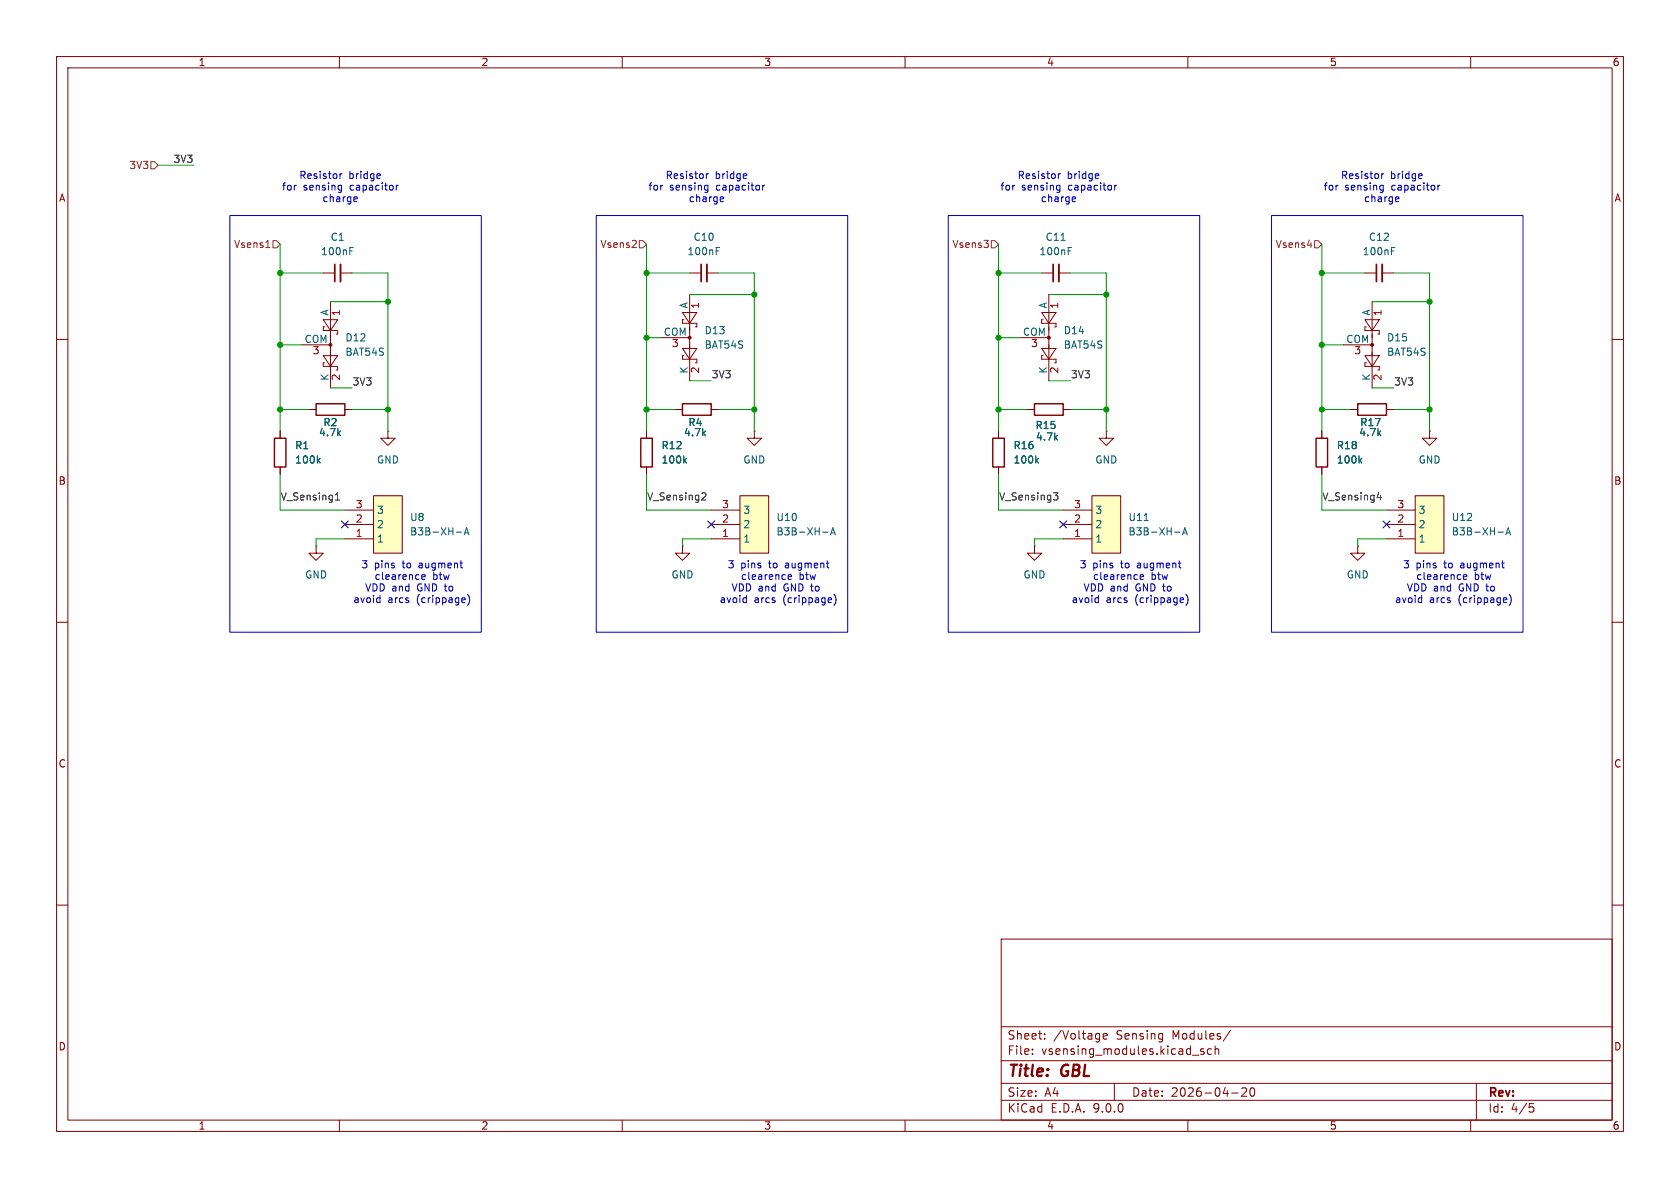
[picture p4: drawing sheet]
(kicad_sch
 (version 20250114)
 (generator "eeschema")
 (generator_version "9.0")
 (paper "A4")
 (title_block
  (title "GBL")
  (date "2026-04-20"))
 (lib_symbols
  (symbol "Device:C_Small"
   (pin_numbers (hide yes))
   (pin_names
    (offset 0.254) (hide yes)) (exclude_from_sim no) (in_bom yes) (on_board yes)
   (property "Reference" "C" (at 0.254 1.778 0) (effects (font (size 1.27 1.27)) (justify left)))
   (property "Value" "C_Small" (at 0.254 -2.032 0) (effects (font (size 1.27 1.27)) (justify left)))
   (property "Footprint" "" (at 0 0 0) (effects (font (size 1.27 1.27)) (hide yes)))
   (property "Datasheet" "~" (at 0 0 0) (effects (font (size 1.27 1.27)) (hide yes)))
   (property "Description" "Unpolarized capacitor, small symbol" (at 0 0 0) (effects (font (size 1.27 1.27)) (hide yes)))
   (symbol "C_Small_0_1"
    (polyline (pts (xy -1.524 0.508) (xy 1.524 0.508)) (stroke (width 0.3048) (type default)) (fill (type none)))
    (polyline (pts (xy -1.524 -0.508) (xy 1.524 -0.508)) (stroke (width 0.3302) (type default)) (fill (type none))))
   (symbol "C_Small_1_1"
    (pin passive line (at 0 2.54 270) (length 2.032) (name "~" (effects (font (size 1.27 1.27)))) (number "1" (effects (font (size 1.27 1.27)))))
    (pin passive line (at 0 -2.54 90) (length 2.032) (name "~" (effects (font (size 1.27 1.27)))) (number "2" (effects (font (size 1.27 1.27))))))
   (embedded_fonts no))
  (symbol "Device:R"
   (pin_numbers (hide yes))
   (pin_names
    (offset 0)) (exclude_from_sim no) (in_bom yes) (on_board yes)
   (property "Reference" "R" (at 2.032 0 90) (effects (font (size 1.27 1.27))))
   (property "Value" "R" (at 0 0 90) (effects (font (size 1.27 1.27))))
   (property "Footprint" "" (at -1.778 0 90) (effects (font (size 1.27 1.27)) (hide yes)))
   (property "Datasheet" "~" (at 0 0 0) (effects (font (size 1.27 1.27)) (hide yes)))
   (property "Description" "Resistor" (at 0 0 0) (effects (font (size 1.27 1.27)) (hide yes)))
   (symbol "R_0_1"
    (rectangle (start -1.016 -2.54) (end 1.016 2.54) (stroke (width 0.254) (type default)) (fill (type none))))
   (symbol "R_1_1"
    (pin passive line (at 0 3.81 270) (length 1.27) (name "~" (effects (font (size 1.27 1.27)))) (number "1" (effects (font (size 1.27 1.27)))))
    (pin passive line (at 0 -3.81 90) (length 1.27) (name "~" (effects (font (size 1.27 1.27)))) (number "2" (effects (font (size 1.27 1.27))))))
   (embedded_fonts no))
  (symbol "Diode:BAT54S"
   (pin_names
    (offset 0)) (exclude_from_sim no) (in_bom yes) (on_board yes)
   (property "Reference" "D" (at 2.54 -5.08 0) (effects (font (size 1.27 1.27)) (justify left)))
   (property "Value" "BAT54S" (at -6.35 3.175 0) (effects (font (size 1.27 1.27)) (justify left)))
   (property "Footprint" "Package_TO_SOT_SMD:SOT-23" (at 1.905 3.175 0) (effects (font (size 1.27 1.27)) (justify left) (hide yes)))
   (property "Datasheet" "https://www.diodes.com/assets/Datasheets/ds11005.pdf" (at -3.048 0 0) (effects (font (size 1.27 1.27)) (hide yes)))
   (property "Description" "Vr 30V, If 200mA, Dual schottky barrier diode, in series, SOT-323" (at 0 0 0) (effects (font (size 1.27 1.27)) (hide yes)))
   (symbol "BAT54S_0_1"
    (polyline (pts (xy -4.445 1.27) (xy -4.445 -1.27) (xy -2.54 0) (xy -4.445 1.27)) (stroke (width 0) (type default)) (fill (type none)))
    (polyline (pts (xy -3.81 0) (xy -1.27 0)) (stroke (width 0) (type default)) (fill (type none)))
    (polyline (pts (xy -3.175 -1.27) (xy -3.175 -1.016)) (stroke (width 0) (type default)) (fill (type none)))
    (polyline (pts (xy -2.54 1.27) (xy -1.905 1.27)) (stroke (width 0) (type default)) (fill (type none)))
    (polyline (pts (xy -2.54 -1.27) (xy -3.175 -1.27)) (stroke (width 0) (type default)) (fill (type none)))
    (polyline (pts (xy -2.54 -1.27) (xy -2.54 1.27)) (stroke (width 0) (type default)) (fill (type none)))
    (polyline (pts (xy -1.905 1.27) (xy -1.905 1.016)) (stroke (width 0) (type default)) (fill (type none)))
    (polyline (pts (xy -1.905 0) (xy 1.905 0)) (stroke (width 0) (type default)) (fill (type none)))
    (circle (center 0 0) (radius 0.254) (stroke (width 0) (type default)) (fill (type outline)))
    (polyline (pts (xy 1.27 0) (xy 3.81 0)) (stroke (width 0) (type default)) (fill (type none)))
    (polyline (pts (xy 1.905 1.27) (xy 1.905 -1.27) (xy 3.81 0) (xy 1.905 1.27)) (stroke (width 0) (type default)) (fill (type none)))
    (polyline (pts (xy 3.175 -1.27) (xy 3.175 -1.016)) (stroke (width 0) (type default)) (fill (type none)))
    (polyline (pts (xy 3.81 1.27) (xy 4.445 1.27)) (stroke (width 0) (type default)) (fill (type none)))
    (polyline (pts (xy 3.81 -1.27) (xy 3.175 -1.27)) (stroke (width 0) (type default)) (fill (type none)))
    (polyline (pts (xy 3.81 -1.27) (xy 3.81 1.27)) (stroke (width 0) (type default)) (fill (type none)))
    (polyline (pts (xy 4.445 1.27) (xy 4.445 1.016)) (stroke (width 0) (type default)) (fill (type none))))
   (symbol "BAT54S_1_1"
    (pin passive line (at -7.62 0 0) (length 3.81) (name "A" (effects (font (size 1.27 1.27)))) (number "1" (effects (font (size 1.27 1.27)))))
    (pin passive line (at 0 -5.08 90) (length 5.08) (name "COM" (effects (font (size 1.27 1.27)))) (number "3" (effects (font (size 1.27 1.27)))))
    (pin passive line (at 7.62 0 180) (length 3.81) (name "K" (effects (font (size 1.27 1.27)))) (number "2" (effects (font (size 1.27 1.27))))))
   (embedded_fonts no))
  (symbol "easyeda2kicad:B3B-XH-A" (exclude_from_sim no) (in_bom yes) (on_board yes)
   (property "Reference" "U" (at 0 10.16 0) (effects (font (size 1.27 1.27))))
   (property "Value" "B3B-XH-A" (at 0 0 0) (effects (font (size 1.27 1.27))))
   (property "Footprint" "easyeda2kicad:CONN-TH_3P-P2.50_A2501WV2-3P" (at 0 -2.54 0) (effects (font (size 1.27 1.27)) (hide yes)))
   (property "Datasheet" "https://lcsc.com/product-detail/XH-Connectors_JST-Sales-America_B3B-XH-A-LF-SN_JST-Sales-America-B3B-XH-A-LF-SN_C144394.html" (at 0 -5.08 0) (effects (font (size 1.27 1.27)) (hide yes)))
   (property "Description" "" (at 0 0 0) (effects (font (size 1.27 1.27)) (hide yes)))
   (property "Manufacturer" "JST" (at 0 -7.62 0) (effects (font (size 1.27 1.27)) (hide yes)))
   (property "MPN" "B3B-XH-A(LF)(SN)" (at 0 -10.16 0) (effects (font (size 1.27 1.27)) (hide yes)))
   (property "LCSC Part" "C144394" (at 0 -12.7 0) (effects (font (size 1.27 1.27)) (hide yes)))
   (symbol "B3B-XH-A_0_1"
    (rectangle (start -5.08 0) (end 5.08 -5.08) (stroke (width 0) (type default)) (fill (type background)))
    (pin unspecified line (at -2.54 5.08 270) (length 5.08) (name "1" (effects (font (size 1.27 1.27)))) (number "1" (effects (font (size 1.27 1.27)))))
    (pin unspecified line (at 0 5.08 270) (length 5.08) (name "2" (effects (font (size 1.27 1.27)))) (number "2" (effects (font (size 1.27 1.27)))))
    (pin unspecified line (at 2.54 5.08 270) (length 5.08) (name "3" (effects (font (size 1.27 1.27)))) (number "3" (effects (font (size 1.27 1.27))))))
   (embedded_fonts no))
  (symbol "power:GND"
   (power)
   (pin_numbers (hide yes))
   (pin_names
    (offset 0) (hide yes)) (exclude_from_sim no) (in_bom yes) (on_board yes)
   (property "Reference" "#PWR" (at 0 -6.35 0) (effects (font (size 1.27 1.27)) (hide yes)))
   (property "Value" "GND" (at 0 -3.81 0) (effects (font (size 1.27 1.27))))
   (property "Footprint" "" (at 0 0 0) (effects (font (size 1.27 1.27)) (hide yes)))
   (property "Datasheet" "" (at 0 0 0) (effects (font (size 1.27 1.27)) (hide yes)))
   (property "Description" "Power symbol creates a global label with name \"GND\" , ground" (at 0 0 0) (effects (font (size 1.27 1.27)) (hide yes)))
   (symbol "GND_0_1"
    (polyline (pts (xy 0 0) (xy 0 -1.27) (xy 1.27 -1.27) (xy 0 -2.54) (xy -1.27 -1.27) (xy 0 -1.27)) (stroke (width 0) (type default)) (fill (type none))))
   (symbol "GND_1_1"
    (pin power_in line (at 0 0 270) (length 0) (name "~" (effects (font (size 1.27 1.27)))) (number "1" (effects (font (size 1.27 1.27))))))
   (embedded_fonts no)))
 (rectangle
  (start 167.64 38.1)
  (end 212.09 111.76)
  (stroke (width 0) (type default))
  (fill (type none)))
 (rectangle
  (start 40.64 38.1)
  (end 85.09 111.76)
  (stroke (width 0) (type default))
  (fill (type none)))
 (rectangle
  (start 224.79 38.1)
  (end 269.24 111.76)
  (stroke (width 0) (type default))
  (fill (type none)))
 (rectangle
  (start 105.41 38.1)
  (end 149.86 111.76)
  (stroke (width 0) (type default))
  (fill (type none)))
 (text "3 pins to augment\nclearence btw\nVDD and GND to \navoid arcs (crippage)"
  (exclude_from_sim no)
  (at 137.668 103.124 0)
  (effects (font (size 1.27 1.27))))
 (text "3 pins to augment\nclearence btw\nVDD and GND to \navoid arcs (crippage)"
  (exclude_from_sim no)
  (at 72.898 103.124 0)
  (effects (font (size 1.27 1.27))))
 (text "3 pins to augment\nclearence btw\nVDD and GND to \navoid arcs (crippage)"
  (exclude_from_sim no)
  (at 257.048 103.124 0)
  (effects (font (size 1.27 1.27))))
 (text "Resistor bridge\nfor sensing capacitor\ncharge"
  (exclude_from_sim no)
  (at 124.968 33.274 0)
  (effects (font (size 1.27 1.27))))
 (text "Resistor bridge\nfor sensing capacitor\ncharge"
  (exclude_from_sim no)
  (at 244.348 33.274 0)
  (effects (font (size 1.27 1.27))))
 (text "3 pins to augment\nclearence btw\nVDD and GND to \navoid arcs (crippage)"
  (exclude_from_sim no)
  (at 199.898 103.124 0)
  (effects (font (size 1.27 1.27))))
 (text "Resistor bridge\nfor sensing capacitor\ncharge"
  (exclude_from_sim no)
  (at 60.198 33.274 0)
  (effects (font (size 1.27 1.27))))
 (text "Resistor bridge\nfor sensing capacitor\ncharge"
  (exclude_from_sim no)
  (at 187.198 33.274 0)
  (effects (font (size 1.27 1.27))))
 (junction
  (at 176.53 59.69)
  (diameter 0)
  (color 0 0 0 0))
 (junction
  (at 233.68 60.96)
  (diameter 0)
  (color 0 0 0 0))
 (junction
  (at 195.58 72.39)
  (diameter 0)
  (color 0 0 0 0))
 (junction
  (at 49.53 60.96)
  (diameter 0)
  (color 0 0 0 0))
 (junction
  (at 114.3 59.69)
  (diameter 0)
  (color 0 0 0 0))
 (junction
  (at 252.73 72.39)
  (diameter 0)
  (color 0 0 0 0))
 (junction
  (at 68.58 53.34)
  (diameter 0)
  (color 0 0 0 0))
 (junction
  (at 114.3 72.39)
  (diameter 0)
  (color 0 0 0 0))
 (junction
  (at 68.58 72.39)
  (diameter 0)
  (color 0 0 0 0))
 (junction
  (at 133.35 72.39)
  (diameter 0)
  (color 0 0 0 0))
 (junction
  (at 233.68 48.26)
  (diameter 0)
  (color 0 0 0 0))
 (junction
  (at 233.68 72.39)
  (diameter 0)
  (color 0 0 0 0))
 (junction
  (at 133.35 52.07)
  (diameter 0)
  (color 0 0 0 0))
 (junction
  (at 195.58 52.07)
  (diameter 0)
  (color 0 0 0 0))
 (junction
  (at 176.53 72.39)
  (diameter 0)
  (color 0 0 0 0))
 (junction
  (at 176.53 48.26)
  (diameter 0)
  (color 0 0 0 0))
 (junction
  (at 49.53 72.39)
  (diameter 0)
  (color 0 0 0 0))
 (junction
  (at 114.3 48.26)
  (diameter 0)
  (color 0 0 0 0))
 (junction
  (at 49.53 48.26)
  (diameter 0)
  (color 0 0 0 0))
 (junction
  (at 252.73 53.34)
  (diameter 0)
  (color 0 0 0 0))
 (no_connect
  (at 125.73 92.71))
 (no_connect
  (at 60.96 92.71))
 (no_connect
  (at 245.11 92.71))
 (no_connect
  (at 187.96 92.71))
 (wire
  (pts (xy 246.38 48.26) (xy 252.73 48.26))
  (stroke (width 0) (type default)))
 (wire
  (pts (xy 49.53 83.82) (xy 49.53 90.17))
  (stroke (width 0) (type default)))
 (wire
  (pts (xy 121.92 48.26) (xy 114.3 48.26))
  (stroke (width 0) (type default)))
 (wire
  (pts (xy 49.53 48.26) (xy 49.53 60.96))
  (stroke (width 0) (type default)))
 (wire
  (pts (xy 68.58 48.26) (xy 68.58 53.34))
  (stroke (width 0) (type default)))
 (wire
  (pts (xy 233.68 43.18) (xy 233.68 48.26))
  (stroke (width 0) (type default)))
 (wire
  (pts (xy 125.73 90.17) (xy 114.3 90.17))
  (stroke (width 0) (type default)))
 (wire
  (pts (xy 133.35 52.07) (xy 133.35 72.39))
  (stroke (width 0) (type default)))
 (wire
  (pts (xy 176.53 83.82) (xy 176.53 90.17))
  (stroke (width 0) (type default)))
 (wire
  (pts (xy 27.94 29.21) (xy 34.29 29.21))
  (stroke (width 0) (type default)))
 (wire
  (pts (xy 185.42 52.07) (xy 195.58 52.07))
  (stroke (width 0) (type default)))
 (wire
  (pts (xy 57.15 48.26) (xy 49.53 48.26))
  (stroke (width 0) (type default)))
 (wire
  (pts (xy 121.92 52.07) (xy 133.35 52.07))
  (stroke (width 0) (type default)))
 (wire
  (pts (xy 120.65 95.25) (xy 125.73 95.25))
  (stroke (width 0) (type default)))
 (wire
  (pts (xy 195.58 48.26) (xy 195.58 52.07))
  (stroke (width 0) (type default)))
 (wire
  (pts (xy 127 72.39) (xy 133.35 72.39))
  (stroke (width 0) (type default)))
 (wire
  (pts (xy 133.35 48.26) (xy 133.35 52.07))
  (stroke (width 0) (type default)))
 (wire
  (pts (xy 119.38 72.39) (xy 114.3 72.39))
  (stroke (width 0) (type default)))
 (wire
  (pts (xy 233.68 83.82) (xy 233.68 90.17))
  (stroke (width 0) (type default)))
 (wire
  (pts (xy 114.3 48.26) (xy 114.3 59.69))
  (stroke (width 0) (type default)))
 (wire
  (pts (xy 62.23 72.39) (xy 68.58 72.39))
  (stroke (width 0) (type default)))
 (wire
  (pts (xy 240.03 96.52) (xy 240.03 95.25))
  (stroke (width 0) (type default)))
 (wire
  (pts (xy 176.53 72.39) (xy 176.53 76.2))
  (stroke (width 0) (type default)))
 (wire
  (pts (xy 233.68 72.39) (xy 233.68 76.2))
  (stroke (width 0) (type default)))
 (wire
  (pts (xy 58.42 53.34) (xy 68.58 53.34))
  (stroke (width 0) (type default)))
 (wire
  (pts (xy 182.88 95.25) (xy 187.96 95.25))
  (stroke (width 0) (type default)))
 (wire
  (pts (xy 176.53 48.26) (xy 176.53 59.69))
  (stroke (width 0) (type default)))
 (wire
  (pts (xy 176.53 59.69) (xy 176.53 72.39))
  (stroke (width 0) (type default)))
 (wire
  (pts (xy 252.73 48.26) (xy 252.73 53.34))
  (stroke (width 0) (type default)))
 (wire
  (pts (xy 195.58 72.39) (xy 195.58 76.2))
  (stroke (width 0) (type default)))
 (wire
  (pts (xy 233.68 60.96) (xy 233.68 72.39))
  (stroke (width 0) (type default)))
 (wire
  (pts (xy 49.53 43.18) (xy 49.53 48.26))
  (stroke (width 0) (type default)))
 (wire
  (pts (xy 55.88 95.25) (xy 60.96 95.25))
  (stroke (width 0) (type default)))
 (wire
  (pts (xy 238.76 72.39) (xy 233.68 72.39))
  (stroke (width 0) (type default)))
 (wire
  (pts (xy 133.35 72.39) (xy 133.35 76.2))
  (stroke (width 0) (type default)))
 (wire
  (pts (xy 114.3 59.69) (xy 116.84 59.69))
  (stroke (width 0) (type default)))
 (wire
  (pts (xy 252.73 53.34) (xy 252.73 72.39))
  (stroke (width 0) (type default)))
 (wire
  (pts (xy 49.53 72.39) (xy 49.53 76.2))
  (stroke (width 0) (type default)))
 (wire
  (pts (xy 121.92 67.31) (xy 125.73 67.31))
  (stroke (width 0) (type default)))
 (wire
  (pts (xy 237.49 60.96) (xy 233.68 60.96))
  (stroke (width 0) (type default)))
 (wire
  (pts (xy 242.57 53.34) (xy 252.73 53.34))
  (stroke (width 0) (type default)))
 (wire
  (pts (xy 246.38 72.39) (xy 252.73 72.39))
  (stroke (width 0) (type default)))
 (wire
  (pts (xy 195.58 52.07) (xy 195.58 72.39))
  (stroke (width 0) (type default)))
 (wire
  (pts (xy 252.73 72.39) (xy 252.73 76.2))
  (stroke (width 0) (type default)))
 (wire
  (pts (xy 114.3 43.18) (xy 114.3 48.26))
  (stroke (width 0) (type default)))
 (wire
  (pts (xy 49.53 60.96) (xy 49.53 72.39))
  (stroke (width 0) (type default)))
 (wire
  (pts (xy 68.58 53.34) (xy 68.58 72.39))
  (stroke (width 0) (type default)))
 (wire
  (pts (xy 187.96 90.17) (xy 176.53 90.17))
  (stroke (width 0) (type default)))
 (wire
  (pts (xy 242.57 68.58) (xy 246.38 68.58))
  (stroke (width 0) (type default)))
 (wire
  (pts (xy 245.11 90.17) (xy 233.68 90.17))
  (stroke (width 0) (type default)))
 (wire
  (pts (xy 55.88 96.52) (xy 55.88 95.25))
  (stroke (width 0) (type default)))
 (wire
  (pts (xy 189.23 48.26) (xy 195.58 48.26))
  (stroke (width 0) (type default)))
 (wire
  (pts (xy 240.03 95.25) (xy 245.11 95.25))
  (stroke (width 0) (type default)))
 (wire
  (pts (xy 233.68 48.26) (xy 233.68 60.96))
  (stroke (width 0) (type default)))
 (wire
  (pts (xy 184.15 48.26) (xy 176.53 48.26))
  (stroke (width 0) (type default)))
 (wire
  (pts (xy 176.53 43.18) (xy 176.53 48.26))
  (stroke (width 0) (type default)))
 (wire
  (pts (xy 120.65 96.52) (xy 120.65 95.25))
  (stroke (width 0) (type default)))
 (wire
  (pts (xy 68.58 72.39) (xy 68.58 76.2))
  (stroke (width 0) (type default)))
 (wire
  (pts (xy 114.3 83.82) (xy 114.3 90.17))
  (stroke (width 0) (type default)))
 (wire
  (pts (xy 49.53 60.96) (xy 53.34 60.96))
  (stroke (width 0) (type default)))
 (wire
  (pts (xy 241.3 48.26) (xy 233.68 48.26))
  (stroke (width 0) (type default)))
 (wire
  (pts (xy 114.3 59.69) (xy 114.3 72.39))
  (stroke (width 0) (type default)))
 (wire
  (pts (xy 114.3 72.39) (xy 114.3 76.2))
  (stroke (width 0) (type default)))
 (wire
  (pts (xy 189.23 72.39) (xy 195.58 72.39))
  (stroke (width 0) (type default)))
 (wire
  (pts (xy 62.23 48.26) (xy 68.58 48.26))
  (stroke (width 0) (type default)))
 (wire
  (pts (xy 182.88 96.52) (xy 182.88 95.25))
  (stroke (width 0) (type default)))
 (wire
  (pts (xy 176.53 59.69) (xy 180.34 59.69))
  (stroke (width 0) (type default)))
 (wire
  (pts (xy 60.96 90.17) (xy 49.53 90.17))
  (stroke (width 0) (type default)))
 (wire
  (pts (xy 185.42 67.31) (xy 189.23 67.31))
  (stroke (width 0) (type default)))
 (wire
  (pts (xy 127 48.26) (xy 133.35 48.26))
  (stroke (width 0) (type default)))
 (wire
  (pts (xy 54.61 72.39) (xy 49.53 72.39))
  (stroke (width 0) (type default)))
 (wire
  (pts (xy 58.42 68.58) (xy 62.23 68.58))
  (stroke (width 0) (type default)))
 (wire
  (pts (xy 181.61 72.39) (xy 176.53 72.39))
  (stroke (width 0) (type default)))
 (label "V_Sensing2"
  (at 114.3 88.9 0)
  (effects (font (size 1.27 1.27)) (justify left bottom)))
 (label "3V3"
  (at 189.23 67.31 0)
  (effects (font (size 1.27 1.27)) (justify left bottom)))
 (label "V_Sensing3"
  (at 176.53 88.9 0)
  (effects (font (size 1.27 1.27)) (justify left bottom)))
 (label "3V3"
  (at 246.38 68.58 0)
  (effects (font (size 1.27 1.27)) (justify left bottom)))
 (label "3V3"
  (at 62.23 68.58 0)
  (effects (font (size 1.27 1.27)) (justify left bottom)))
 (label "3V3"
  (at 34.29 29.21 180)
  (effects (font (size 1.27 1.27)) (justify right bottom)))
 (label "V_Sensing1"
  (at 49.53 88.9 0)
  (effects (font (size 1.27 1.27)) (justify left bottom)))
 (label "V_Sensing4"
  (at 233.68 88.9 0)
  (effects (font (size 1.27 1.27)) (justify left bottom)))
 (label "3V3"
  (at 125.73 67.31 0)
  (effects (font (size 1.27 1.27)) (justify left bottom)))
 (hierarchical_label "Vsens2"
  (shape input)
  (at 114.3 43.18 180)
  (effects (font (size 1.27 1.27)) (justify right)))
 (hierarchical_label "Vsens1"
  (shape input)
  (at 49.53 43.18 180)
  (effects (font (size 1.27 1.27)) (justify right)))
 (hierarchical_label "Vsens4"
  (shape input)
  (at 233.68 43.18 180)
  (effects (font (size 1.27 1.27)) (justify right)))
 (hierarchical_label "Vsens3"
  (shape input)
  (at 176.53 43.18 180)
  (effects (font (size 1.27 1.27)) (justify right)))
 (hierarchical_label "3V3"
  (shape input)
  (at 27.94 29.21 180)
  (effects (font (size 1.27 1.27)) (justify right)))
 (symbol
  (lib_id "Diode:BAT54S")
  (at 121.92 59.69 270)
  (unit 1)
  (exclude_from_sim no)
  (in_bom yes)
  (on_board yes)
  (dnp no)
  (fields_autoplaced yes)
  (property "Reference" "D13" (at 124.46 58.4199 90) (effects (font (size 1.27 1.27)) (justify left)))
  (property "Value" "BAT54S" (at 124.46 60.9599 90) (effects (font (size 1.27 1.27)) (justify left)))
  (property "Footprint" "Package_TO_SOT_SMD:SOT-23" (at 125.095 61.595 0) (effects (font (size 1.27 1.27)) (justify left) (hide yes)))
  (property "Datasheet" "https://www.diodes.com/assets/Datasheets/ds11005.pdf" (at 121.92 56.642 0) (effects (font (size 1.27 1.27)) (hide yes)))
  (property "Description" "Vr 30V, If 200mA, Dual schottky barrier diode, in series, SOT-323" (at 121.92 59.69 0) (effects (font (size 1.27 1.27)) (hide yes)))
  (property "LCSC Part" "C83935" (at 121.92 59.69 0) (effects (font (size 1.27 1.27)) (hide yes)))
  (pin "3")
  (pin "1")
  (pin "2"))
 (symbol
  (lib_id "Device:C_Small")
  (at 243.84 48.26 90)
  (unit 1)
  (exclude_from_sim no)
  (in_bom yes)
  (on_board yes)
  (dnp no)
  (property "Reference" "C12" (at 243.8463 41.91 90) (effects (font (size 1.27 1.27))))
  (property "Value" "100nF" (at 243.8463 44.45 90) (effects (font (size 1.27 1.27))))
  (property "Footprint" "Capacitor_SMD:C_0603_1608Metric" (at 243.84 48.26 0) (effects (font (size 1.27 1.27)) (hide yes)))
  (property "Datasheet" "~" (at 243.84 48.26 0) (effects (font (size 1.27 1.27)) (hide yes)))
  (property "Description" "Unpolarized capacitor, small symbol" (at 243.84 48.26 0) (effects (font (size 1.27 1.27)) (hide yes)))
  (property "LCSC Part" "C1590" (at 238.506 47.752 0) (effects (font (size 1.27 1.27)) (hide yes)))
  (property "Sim.Device" "" (at 243.84 48.26 0) (effects (font (size 1.27 1.27))))
  (property "Sim.Type" "" (at 243.84 48.26 0) (effects (font (size 1.27 1.27))))
  (pin "2")
  (pin "1"))
 (symbol
  (lib_id "Device:R")
  (at 123.19 72.39 270)
  (unit 1)
  (exclude_from_sim no)
  (in_bom yes)
  (on_board yes)
  (dnp no)
  (property "Reference" "R4" (at 122.936 74.676 90) (effects (font (size 1.27 1.27))))
  (property "Value" "4.7k" (at 122.936 76.454 90) (effects (font (size 1.27 1.27))))
  (property "Footprint" "Resistor_SMD:R_0603_1608Metric_Pad0.98x0.95mm_HandSolder" (at 123.19 70.612 90) (effects (font (size 1.27 1.27)) (hide yes)))
  (property "Datasheet" "~" (at 123.19 72.39 0) (effects (font (size 1.27 1.27)) (hide yes)))
  (property "Description" "Resistor" (at 123.19 72.39 0) (effects (font (size 1.27 1.27)) (hide yes)))
  (property "LCSC Part" "C177333" (at 123.19 72.39 0) (effects (font (size 1.27 1.27)) (hide yes)))
  (property "Sim.Device" "" (at 123.19 72.39 0) (effects (font (size 1.27 1.27))))
  (property "Sim.Type" "" (at 123.19 72.39 0) (effects (font (size 1.27 1.27))))
  (pin "2")
  (pin "1"))
 (symbol
  (lib_id "power:GND")
  (at 252.73 76.2 0)
  (unit 1)
  (exclude_from_sim no)
  (in_bom yes)
  (on_board yes)
  (dnp no)
  (fields_autoplaced yes)
  (property "Reference" "#PWR017" (at 252.73 82.55 0) (effects (font (size 1.27 1.27)) (hide yes)))
  (property "Value" "GND" (at 252.73 81.28 0) (effects (font (size 1.27 1.27))))
  (property "Footprint" "" (at 252.73 76.2 0) (effects (font (size 1.27 1.27)) (hide yes)))
  (property "Datasheet" "" (at 252.73 76.2 0) (effects (font (size 1.27 1.27)) (hide yes)))
  (property "Description" "Power symbol creates a global label with name \"GND\" , ground" (at 252.73 76.2 0) (effects (font (size 1.27 1.27)) (hide yes)))
  (pin "1"))
 (symbol
  (lib_id "Diode:BAT54S")
  (at 185.42 59.69 270)
  (unit 1)
  (exclude_from_sim no)
  (in_bom yes)
  (on_board yes)
  (dnp no)
  (fields_autoplaced yes)
  (property "Reference" "D14" (at 187.96 58.4199 90) (effects (font (size 1.27 1.27)) (justify left)))
  (property "Value" "BAT54S" (at 187.96 60.9599 90) (effects (font (size 1.27 1.27)) (justify left)))
  (property "Footprint" "Package_TO_SOT_SMD:SOT-23" (at 188.595 61.595 0) (effects (font (size 1.27 1.27)) (justify left) (hide yes)))
  (property "Datasheet" "https://www.diodes.com/assets/Datasheets/ds11005.pdf" (at 185.42 56.642 0) (effects (font (size 1.27 1.27)) (hide yes)))
  (property "Description" "Vr 30V, If 200mA, Dual schottky barrier diode, in series, SOT-323" (at 185.42 59.69 0) (effects (font (size 1.27 1.27)) (hide yes)))
  (property "LCSC Part" "C83935" (at 185.42 59.69 0) (effects (font (size 1.27 1.27)) (hide yes)))
  (pin "3")
  (pin "1")
  (pin "2"))
 (symbol
  (lib_id "power:GND")
  (at 240.03 96.52 0)
  (unit 1)
  (exclude_from_sim no)
  (in_bom yes)
  (on_board yes)
  (dnp no)
  (fields_autoplaced yes)
  (property "Reference" "#PWR043" (at 240.03 102.87 0) (effects (font (size 1.27 1.27)) (hide yes)))
  (property "Value" "GND" (at 240.03 101.6 0) (effects (font (size 1.27 1.27))))
  (property "Footprint" "" (at 240.03 96.52 0) (effects (font (size 1.27 1.27)) (hide yes)))
  (property "Datasheet" "" (at 240.03 96.52 0) (effects (font (size 1.27 1.27)) (hide yes)))
  (property "Description" "Power symbol creates a global label with name \"GND\" , ground" (at 240.03 96.52 0) (effects (font (size 1.27 1.27)) (hide yes)))
  (pin "1"))
 (symbol
  (lib_id "power:GND")
  (at 182.88 96.52 0)
  (unit 1)
  (exclude_from_sim no)
  (in_bom yes)
  (on_board yes)
  (dnp no)
  (fields_autoplaced yes)
  (property "Reference" "#PWR042" (at 182.88 102.87 0) (effects (font (size 1.27 1.27)) (hide yes)))
  (property "Value" "GND" (at 182.88 101.6 0) (effects (font (size 1.27 1.27))))
  (property "Footprint" "" (at 182.88 96.52 0) (effects (font (size 1.27 1.27)) (hide yes)))
  (property "Datasheet" "" (at 182.88 96.52 0) (effects (font (size 1.27 1.27)) (hide yes)))
  (property "Description" "Power symbol creates a global label with name \"GND\" , ground" (at 182.88 96.52 0) (effects (font (size 1.27 1.27)) (hide yes)))
  (pin "1"))
 (symbol
  (lib_id "Device:R")
  (at 242.57 72.39 270)
  (unit 1)
  (exclude_from_sim no)
  (in_bom yes)
  (on_board yes)
  (dnp no)
  (property "Reference" "R17" (at 242.316 74.676 90) (effects (font (size 1.27 1.27))))
  (property "Value" "4.7k" (at 242.316 76.454 90) (effects (font (size 1.27 1.27))))
  (property "Footprint" "Resistor_SMD:R_0603_1608Metric_Pad0.98x0.95mm_HandSolder" (at 242.57 70.612 90) (effects (font (size 1.27 1.27)) (hide yes)))
  (property "Datasheet" "~" (at 242.57 72.39 0) (effects (font (size 1.27 1.27)) (hide yes)))
  (property "Description" "Resistor" (at 242.57 72.39 0) (effects (font (size 1.27 1.27)) (hide yes)))
  (property "LCSC Part" "C177333" (at 242.57 72.39 0) (effects (font (size 1.27 1.27)) (hide yes)))
  (property "Sim.Device" "" (at 242.57 72.39 0) (effects (font (size 1.27 1.27))))
  (property "Sim.Type" "" (at 242.57 72.39 0) (effects (font (size 1.27 1.27))))
  (pin "2")
  (pin "1"))
 (symbol
  (lib_id "Diode:BAT54S")
  (at 58.42 60.96 270)
  (unit 1)
  (exclude_from_sim no)
  (in_bom yes)
  (on_board yes)
  (dnp no)
  (fields_autoplaced yes)
  (property "Reference" "D12" (at 60.96 59.6899 90) (effects (font (size 1.27 1.27)) (justify left)))
  (property "Value" "BAT54S" (at 60.96 62.2299 90) (effects (font (size 1.27 1.27)) (justify left)))
  (property "Footprint" "Package_TO_SOT_SMD:SOT-23" (at 61.595 62.865 0) (effects (font (size 1.27 1.27)) (justify left) (hide yes)))
  (property "Datasheet" "https://www.diodes.com/assets/Datasheets/ds11005.pdf" (at 58.42 57.912 0) (effects (font (size 1.27 1.27)) (hide yes)))
  (property "Description" "Vr 30V, If 200mA, Dual schottky barrier diode, in series, SOT-323" (at 58.42 60.96 0) (effects (font (size 1.27 1.27)) (hide yes)))
  (property "LCSC Part" "C83935" (at 58.42 60.96 0) (effects (font (size 1.27 1.27)) (hide yes)))
  (pin "3")
  (pin "1")
  (pin "2"))
 (symbol
  (lib_id "easyeda2kicad:B3B-XH-A")
  (at 250.19 92.71 90)
  (unit 1)
  (exclude_from_sim no)
  (in_bom yes)
  (on_board yes)
  (dnp no)
  (fields_autoplaced yes)
  (property "Reference" "U12" (at 256.54 91.4399 90) (effects (font (size 1.27 1.27)) (justify right)))
  (property "Value" "B3B-XH-A" (at 256.54 93.9799 90) (effects (font (size 1.27 1.27)) (justify right)))
  (property "Footprint" "easyeda2kicad:CONN-TH_3P-P2.50_A2501WV2-3P" (at 252.73 92.71 0) (effects (font (size 1.27 1.27)) (hide yes)))
  (property "Datasheet" "https://lcsc.com/product-detail/XH-Connectors_JST-Sales-America_B3B-XH-A-LF-SN_JST-Sales-America-B3B-XH-A-LF-SN_C144394.html" (at 255.27 92.71 0) (effects (font (size 1.27 1.27)) (hide yes)))
  (property "Description" "" (at 250.19 92.71 0) (effects (font (size 1.27 1.27)) (hide yes)))
  (property "Manufacturer" "JST" (at 257.81 92.71 0) (effects (font (size 1.27 1.27)) (hide yes)))
  (property "MPN" "B3B-XH-A(LF)(SN)" (at 260.35 92.71 0) (effects (font (size 1.27 1.27)) (hide yes)))
  (property "LCSC Part" "C144394" (at 262.89 92.71 0) (effects (font (size 1.27 1.27)) (hide yes)))
  (property "Sim.Device" "" (at 250.19 92.71 0) (effects (font (size 1.27 1.27))))
  (property "Sim.Type" "" (at 250.19 92.71 0) (effects (font (size 1.27 1.27))))
  (pin "2")
  (pin "3")
  (pin "1"))
 (symbol
  (lib_id "power:GND")
  (at 195.58 76.2 0)
  (unit 1)
  (exclude_from_sim no)
  (in_bom yes)
  (on_board yes)
  (dnp no)
  (fields_autoplaced yes)
  (property "Reference" "#PWR016" (at 195.58 82.55 0) (effects (font (size 1.27 1.27)) (hide yes)))
  (property "Value" "GND" (at 195.58 81.28 0) (effects (font (size 1.27 1.27))))
  (property "Footprint" "" (at 195.58 76.2 0) (effects (font (size 1.27 1.27)) (hide yes)))
  (property "Datasheet" "" (at 195.58 76.2 0) (effects (font (size 1.27 1.27)) (hide yes)))
  (property "Description" "Power symbol creates a global label with name \"GND\" , ground" (at 195.58 76.2 0) (effects (font (size 1.27 1.27)) (hide yes)))
  (pin "1"))
 (symbol
  (lib_id "power:GND")
  (at 133.35 76.2 0)
  (unit 1)
  (exclude_from_sim no)
  (in_bom yes)
  (on_board yes)
  (dnp no)
  (fields_autoplaced yes)
  (property "Reference" "#PWR015" (at 133.35 82.55 0) (effects (font (size 1.27 1.27)) (hide yes)))
  (property "Value" "GND" (at 133.35 81.28 0) (effects (font (size 1.27 1.27))))
  (property "Footprint" "" (at 133.35 76.2 0) (effects (font (size 1.27 1.27)) (hide yes)))
  (property "Datasheet" "" (at 133.35 76.2 0) (effects (font (size 1.27 1.27)) (hide yes)))
  (property "Description" "Power symbol creates a global label with name \"GND\" , ground" (at 133.35 76.2 0) (effects (font (size 1.27 1.27)) (hide yes)))
  (pin "1"))
 (symbol
  (lib_id "easyeda2kicad:B3B-XH-A")
  (at 193.04 92.71 90)
  (unit 1)
  (exclude_from_sim no)
  (in_bom yes)
  (on_board yes)
  (dnp no)
  (fields_autoplaced yes)
  (property "Reference" "U11" (at 199.39 91.4399 90) (effects (font (size 1.27 1.27)) (justify right)))
  (property "Value" "B3B-XH-A" (at 199.39 93.9799 90) (effects (font (size 1.27 1.27)) (justify right)))
  (property "Footprint" "easyeda2kicad:CONN-TH_3P-P2.50_A2501WV2-3P" (at 195.58 92.71 0) (effects (font (size 1.27 1.27)) (hide yes)))
  (property "Datasheet" "https://lcsc.com/product-detail/XH-Connectors_JST-Sales-America_B3B-XH-A-LF-SN_JST-Sales-America-B3B-XH-A-LF-SN_C144394.html" (at 198.12 92.71 0) (effects (font (size 1.27 1.27)) (hide yes)))
  (property "Description" "" (at 193.04 92.71 0) (effects (font (size 1.27 1.27)) (hide yes)))
  (property "Manufacturer" "JST" (at 200.66 92.71 0) (effects (font (size 1.27 1.27)) (hide yes)))
  (property "MPN" "B3B-XH-A(LF)(SN)" (at 203.2 92.71 0) (effects (font (size 1.27 1.27)) (hide yes)))
  (property "LCSC Part" "C144394" (at 205.74 92.71 0) (effects (font (size 1.27 1.27)) (hide yes)))
  (property "Sim.Device" "" (at 193.04 92.71 0) (effects (font (size 1.27 1.27))))
  (property "Sim.Type" "" (at 193.04 92.71 0) (effects (font (size 1.27 1.27))))
  (pin "2")
  (pin "3")
  (pin "1"))
 (symbol
  (lib_id "easyeda2kicad:B3B-XH-A")
  (at 66.04 92.71 90)
  (unit 1)
  (exclude_from_sim no)
  (in_bom yes)
  (on_board yes)
  (dnp no)
  (fields_autoplaced yes)
  (property "Reference" "U8" (at 72.39 91.4399 90) (effects (font (size 1.27 1.27)) (justify right)))
  (property "Value" "B3B-XH-A" (at 72.39 93.9799 90) (effects (font (size 1.27 1.27)) (justify right)))
  (property "Footprint" "easyeda2kicad:CONN-TH_3P-P2.50_A2501WV2-3P" (at 68.58 92.71 0) (effects (font (size 1.27 1.27)) (hide yes)))
  (property "Datasheet" "https://lcsc.com/product-detail/XH-Connectors_JST-Sales-America_B3B-XH-A-LF-SN_JST-Sales-America-B3B-XH-A-LF-SN_C144394.html" (at 71.12 92.71 0) (effects (font (size 1.27 1.27)) (hide yes)))
  (property "Description" "" (at 66.04 92.71 0) (effects (font (size 1.27 1.27)) (hide yes)))
  (property "Manufacturer" "JST" (at 73.66 92.71 0) (effects (font (size 1.27 1.27)) (hide yes)))
  (property "MPN" "B3B-XH-A(LF)(SN)" (at 76.2 92.71 0) (effects (font (size 1.27 1.27)) (hide yes)))
  (property "LCSC Part" "C144394" (at 78.74 92.71 0) (effects (font (size 1.27 1.27)) (hide yes)))
  (property "Sim.Device" "" (at 66.04 92.71 0) (effects (font (size 1.27 1.27))))
  (property "Sim.Type" "" (at 66.04 92.71 0) (effects (font (size 1.27 1.27))))
  (pin "2")
  (pin "3")
  (pin "1"))
 (symbol
  (lib_id "Device:R")
  (at 58.42 72.39 270)
  (unit 1)
  (exclude_from_sim no)
  (in_bom yes)
  (on_board yes)
  (dnp no)
  (property "Reference" "R2" (at 58.42 74.676 90) (effects (font (size 1.27 1.27))))
  (property "Value" "4.7k" (at 58.42 76.454 90) (effects (font (size 1.27 1.27))))
  (property "Footprint" "Resistor_SMD:R_0603_1608Metric_Pad0.98x0.95mm_HandSolder" (at 58.42 70.612 90) (effects (font (size 1.27 1.27)) (hide yes)))
  (property "Datasheet" "~" (at 58.42 72.39 0) (effects (font (size 1.27 1.27)) (hide yes)))
  (property "Description" "Resistor" (at 58.42 72.39 0) (effects (font (size 1.27 1.27)) (hide yes)))
  (property "LCSC Part" "C177333" (at 58.42 72.39 0) (effects (font (size 1.27 1.27)) (hide yes)))
  (property "Sim.Device" "" (at 58.42 72.39 0) (effects (font (size 1.27 1.27))))
  (property "Sim.Type" "" (at 58.42 72.39 0) (effects (font (size 1.27 1.27))))
  (pin "2")
  (pin "1"))
 (symbol
  (lib_id "Device:R")
  (at 233.68 80.01 0)
  (unit 1)
  (exclude_from_sim no)
  (in_bom yes)
  (on_board yes)
  (dnp no)
  (fields_autoplaced yes)
  (property "Reference" "R18" (at 236.22 78.7399 0) (effects (font (size 1.27 1.27)) (justify left)))
  (property "Value" "100k" (at 236.22 81.2799 0) (effects (font (size 1.27 1.27)) (justify left)))
  (property "Footprint" "Resistor_SMD:R_0603_1608Metric_Pad0.98x0.95mm_HandSolder" (at 231.902 80.01 90) (effects (font (size 1.27 1.27)) (hide yes)))
  (property "Datasheet" "~" (at 233.68 80.01 0) (effects (font (size 1.27 1.27)) (hide yes)))
  (property "Description" "Resistor" (at 233.68 80.01 0) (effects (font (size 1.27 1.27)) (hide yes)))
  (property "LCSC Part" "C25803" (at 233.68 80.01 0) (effects (font (size 1.27 1.27)) (hide yes)))
  (property "Sim.Device" "" (at 233.68 80.01 0) (effects (font (size 1.27 1.27))))
  (property "Sim.Type" "" (at 233.68 80.01 0) (effects (font (size 1.27 1.27))))
  (pin "2")
  (pin "1"))
 (symbol
  (lib_id "Device:R")
  (at 49.53 80.01 0)
  (unit 1)
  (exclude_from_sim no)
  (in_bom yes)
  (on_board yes)
  (dnp no)
  (fields_autoplaced yes)
  (property "Reference" "R1" (at 52.07 78.7399 0) (effects (font (size 1.27 1.27)) (justify left)))
  (property "Value" "100k" (at 52.07 81.2799 0) (effects (font (size 1.27 1.27)) (justify left)))
  (property "Footprint" "Resistor_SMD:R_0603_1608Metric_Pad0.98x0.95mm_HandSolder" (at 47.752 80.01 90) (effects (font (size 1.27 1.27)) (hide yes)))
  (property "Datasheet" "~" (at 49.53 80.01 0) (effects (font (size 1.27 1.27)) (hide yes)))
  (property "Description" "Resistor" (at 49.53 80.01 0) (effects (font (size 1.27 1.27)) (hide yes)))
  (property "LCSC Part" "C25803" (at 49.53 80.01 0) (effects (font (size 1.27 1.27)) (hide yes)))
  (property "Sim.Device" "" (at 49.53 80.01 0) (effects (font (size 1.27 1.27))))
  (property "Sim.Type" "" (at 49.53 80.01 0) (effects (font (size 1.27 1.27))))
  (pin "2")
  (pin "1"))
 (symbol
  (lib_id "power:GND")
  (at 120.65 96.52 0)
  (unit 1)
  (exclude_from_sim no)
  (in_bom yes)
  (on_board yes)
  (dnp no)
  (fields_autoplaced yes)
  (property "Reference" "#PWR041" (at 120.65 102.87 0) (effects (font (size 1.27 1.27)) (hide yes)))
  (property "Value" "GND" (at 120.65 101.6 0) (effects (font (size 1.27 1.27))))
  (property "Footprint" "" (at 120.65 96.52 0) (effects (font (size 1.27 1.27)) (hide yes)))
  (property "Datasheet" "" (at 120.65 96.52 0) (effects (font (size 1.27 1.27)) (hide yes)))
  (property "Description" "Power symbol creates a global label with name \"GND\" , ground" (at 120.65 96.52 0) (effects (font (size 1.27 1.27)) (hide yes)))
  (pin "1"))
 (symbol
  (lib_id "Device:C_Small")
  (at 186.69 48.26 90)
  (unit 1)
  (exclude_from_sim no)
  (in_bom yes)
  (on_board yes)
  (dnp no)
  (property "Reference" "C11" (at 186.6963 41.91 90) (effects (font (size 1.27 1.27))))
  (property "Value" "100nF" (at 186.6963 44.45 90) (effects (font (size 1.27 1.27))))
  (property "Footprint" "Capacitor_SMD:C_0603_1608Metric" (at 186.69 48.26 0) (effects (font (size 1.27 1.27)) (hide yes)))
  (property "Datasheet" "~" (at 186.69 48.26 0) (effects (font (size 1.27 1.27)) (hide yes)))
  (property "Description" "Unpolarized capacitor, small symbol" (at 186.69 48.26 0) (effects (font (size 1.27 1.27)) (hide yes)))
  (property "LCSC Part" "C1590" (at 181.356 47.752 0) (effects (font (size 1.27 1.27)) (hide yes)))
  (property "Sim.Device" "" (at 186.69 48.26 0) (effects (font (size 1.27 1.27))))
  (property "Sim.Type" "" (at 186.69 48.26 0) (effects (font (size 1.27 1.27))))
  (pin "2")
  (pin "1"))
 (symbol
  (lib_id "Device:R")
  (at 176.53 80.01 0)
  (unit 1)
  (exclude_from_sim no)
  (in_bom yes)
  (on_board yes)
  (dnp no)
  (fields_autoplaced yes)
  (property "Reference" "R16" (at 179.07 78.7399 0) (effects (font (size 1.27 1.27)) (justify left)))
  (property "Value" "100k" (at 179.07 81.2799 0) (effects (font (size 1.27 1.27)) (justify left)))
  (property "Footprint" "Resistor_SMD:R_0603_1608Metric_Pad0.98x0.95mm_HandSolder" (at 174.752 80.01 90) (effects (font (size 1.27 1.27)) (hide yes)))
  (property "Datasheet" "~" (at 176.53 80.01 0) (effects (font (size 1.27 1.27)) (hide yes)))
  (property "Description" "Resistor" (at 176.53 80.01 0) (effects (font (size 1.27 1.27)) (hide yes)))
  (property "LCSC Part" "C25803" (at 176.53 80.01 0) (effects (font (size 1.27 1.27)) (hide yes)))
  (property "Sim.Device" "" (at 176.53 80.01 0) (effects (font (size 1.27 1.27))))
  (property "Sim.Type" "" (at 176.53 80.01 0) (effects (font (size 1.27 1.27))))
  (pin "2")
  (pin "1"))
 (symbol
  (lib_id "power:GND")
  (at 55.88 96.52 0)
  (unit 1)
  (exclude_from_sim no)
  (in_bom yes)
  (on_board yes)
  (dnp no)
  (fields_autoplaced yes)
  (property "Reference" "#PWR035" (at 55.88 102.87 0) (effects (font (size 1.27 1.27)) (hide yes)))
  (property "Value" "GND" (at 55.88 101.6 0) (effects (font (size 1.27 1.27))))
  (property "Footprint" "" (at 55.88 96.52 0) (effects (font (size 1.27 1.27)) (hide yes)))
  (property "Datasheet" "" (at 55.88 96.52 0) (effects (font (size 1.27 1.27)) (hide yes)))
  (property "Description" "Power symbol creates a global label with name \"GND\" , ground" (at 55.88 96.52 0) (effects (font (size 1.27 1.27)) (hide yes)))
  (pin "1"))
 (symbol
  (lib_id "Device:C_Small")
  (at 59.69 48.26 90)
  (unit 1)
  (exclude_from_sim no)
  (in_bom yes)
  (on_board yes)
  (dnp no)
  (property "Reference" "C1" (at 59.6963 41.91 90) (effects (font (size 1.27 1.27))))
  (property "Value" "100nF" (at 59.6963 44.45 90) (effects (font (size 1.27 1.27))))
  (property "Footprint" "Capacitor_SMD:C_0603_1608Metric" (at 59.69 48.26 0) (effects (font (size 1.27 1.27)) (hide yes)))
  (property "Datasheet" "~" (at 59.69 48.26 0) (effects (font (size 1.27 1.27)) (hide yes)))
  (property "Description" "Unpolarized capacitor, small symbol" (at 59.69 48.26 0) (effects (font (size 1.27 1.27)) (hide yes)))
  (property "LCSC Part" "C1590" (at 54.356 47.752 0) (effects (font (size 1.27 1.27)) (hide yes)))
  (property "Sim.Device" "" (at 59.69 48.26 0) (effects (font (size 1.27 1.27))))
  (property "Sim.Type" "" (at 59.69 48.26 0) (effects (font (size 1.27 1.27))))
  (pin "2")
  (pin "1"))
 (symbol
  (lib_id "easyeda2kicad:B3B-XH-A")
  (at 130.81 92.71 90)
  (unit 1)
  (exclude_from_sim no)
  (in_bom yes)
  (on_board yes)
  (dnp no)
  (fields_autoplaced yes)
  (property "Reference" "U10" (at 137.16 91.4399 90) (effects (font (size 1.27 1.27)) (justify right)))
  (property "Value" "B3B-XH-A" (at 137.16 93.9799 90) (effects (font (size 1.27 1.27)) (justify right)))
  (property "Footprint" "easyeda2kicad:CONN-TH_3P-P2.50_A2501WV2-3P" (at 133.35 92.71 0) (effects (font (size 1.27 1.27)) (hide yes)))
  (property "Datasheet" "https://lcsc.com/product-detail/XH-Connectors_JST-Sales-America_B3B-XH-A-LF-SN_JST-Sales-America-B3B-XH-A-LF-SN_C144394.html" (at 135.89 92.71 0) (effects (font (size 1.27 1.27)) (hide yes)))
  (property "Description" "" (at 130.81 92.71 0) (effects (font (size 1.27 1.27)) (hide yes)))
  (property "Manufacturer" "JST" (at 138.43 92.71 0) (effects (font (size 1.27 1.27)) (hide yes)))
  (property "MPN" "B3B-XH-A(LF)(SN)" (at 140.97 92.71 0) (effects (font (size 1.27 1.27)) (hide yes)))
  (property "LCSC Part" "C144394" (at 143.51 92.71 0) (effects (font (size 1.27 1.27)) (hide yes)))
  (property "Sim.Device" "" (at 130.81 92.71 0) (effects (font (size 1.27 1.27))))
  (property "Sim.Type" "" (at 130.81 92.71 0) (effects (font (size 1.27 1.27))))
  (pin "2")
  (pin "3")
  (pin "1"))
 (symbol
  (lib_id "Device:R")
  (at 185.42 72.39 270)
  (unit 1)
  (exclude_from_sim no)
  (in_bom yes)
  (on_board yes)
  (dnp no)
  (property "Reference" "R15" (at 184.912 75.184 90) (effects (font (size 1.27 1.27))))
  (property "Value" "4.7k" (at 185.166 77.216 90) (effects (font (size 1.27 1.27))))
  (property "Footprint" "Resistor_SMD:R_0603_1608Metric_Pad0.98x0.95mm_HandSolder" (at 185.42 70.612 90) (effects (font (size 1.27 1.27)) (hide yes)))
  (property "Datasheet" "~" (at 185.42 72.39 0) (effects (font (size 1.27 1.27)) (hide yes)))
  (property "Description" "Resistor" (at 185.42 72.39 0) (effects (font (size 1.27 1.27)) (hide yes)))
  (property "LCSC Part" "C177333" (at 185.42 72.39 0) (effects (font (size 1.27 1.27)) (hide yes)))
  (property "Sim.Device" "" (at 185.42 72.39 0) (effects (font (size 1.27 1.27))))
  (property "Sim.Type" "" (at 185.42 72.39 0) (effects (font (size 1.27 1.27))))
  (pin "2")
  (pin "1"))
 (symbol
  (lib_id "Device:R")
  (at 114.3 80.01 0)
  (unit 1)
  (exclude_from_sim no)
  (in_bom yes)
  (on_board yes)
  (dnp no)
  (fields_autoplaced yes)
  (property "Reference" "R12" (at 116.84 78.7399 0) (effects (font (size 1.27 1.27)) (justify left)))
  (property "Value" "100k" (at 116.84 81.2799 0) (effects (font (size 1.27 1.27)) (justify left)))
  (property "Footprint" "Resistor_SMD:R_0603_1608Metric_Pad0.98x0.95mm_HandSolder" (at 112.522 80.01 90) (effects (font (size 1.27 1.27)) (hide yes)))
  (property "Datasheet" "~" (at 114.3 80.01 0) (effects (font (size 1.27 1.27)) (hide yes)))
  (property "Description" "Resistor" (at 114.3 80.01 0) (effects (font (size 1.27 1.27)) (hide yes)))
  (property "LCSC Part" "C25803" (at 114.3 80.01 0) (effects (font (size 1.27 1.27)) (hide yes)))
  (property "Sim.Device" "" (at 114.3 80.01 0) (effects (font (size 1.27 1.27))))
  (property "Sim.Type" "" (at 114.3 80.01 0) (effects (font (size 1.27 1.27))))
  (pin "2")
  (pin "1"))
 (symbol
  (lib_id "Device:C_Small")
  (at 124.46 48.26 90)
  (unit 1)
  (exclude_from_sim no)
  (in_bom yes)
  (on_board yes)
  (dnp no)
  (property "Reference" "C10" (at 124.4663 41.91 90) (effects (font (size 1.27 1.27))))
  (property "Value" "100nF" (at 124.4663 44.45 90) (effects (font (size 1.27 1.27))))
  (property "Footprint" "Capacitor_SMD:C_0603_1608Metric" (at 124.46 48.26 0) (effects (font (size 1.27 1.27)) (hide yes)))
  (property "Datasheet" "~" (at 124.46 48.26 0) (effects (font (size 1.27 1.27)) (hide yes)))
  (property "Description" "Unpolarized capacitor, small symbol" (at 124.46 48.26 0) (effects (font (size 1.27 1.27)) (hide yes)))
  (property "LCSC Part" "C1590" (at 119.126 47.752 0) (effects (font (size 1.27 1.27)) (hide yes)))
  (property "Sim.Device" "" (at 124.46 48.26 0) (effects (font (size 1.27 1.27))))
  (property "Sim.Type" "" (at 124.46 48.26 0) (effects (font (size 1.27 1.27))))
  (pin "2")
  (pin "1"))
 (symbol
  (lib_id "power:GND")
  (at 68.58 76.2 0)
  (unit 1)
  (exclude_from_sim no)
  (in_bom yes)
  (on_board yes)
  (dnp no)
  (fields_autoplaced yes)
  (property "Reference" "#PWR04" (at 68.58 82.55 0) (effects (font (size 1.27 1.27)) (hide yes)))
  (property "Value" "GND" (at 68.58 81.28 0) (effects (font (size 1.27 1.27))))
  (property "Footprint" "" (at 68.58 76.2 0) (effects (font (size 1.27 1.27)) (hide yes)))
  (property "Datasheet" "" (at 68.58 76.2 0) (effects (font (size 1.27 1.27)) (hide yes)))
  (property "Description" "Power symbol creates a global label with name \"GND\" , ground" (at 68.58 76.2 0) (effects (font (size 1.27 1.27)) (hide yes)))
  (pin "1"))
 (symbol
  (lib_id "Diode:BAT54S")
  (at 242.57 60.96 270)
  (unit 1)
  (exclude_from_sim no)
  (in_bom yes)
  (on_board yes)
  (dnp no)
  (fields_autoplaced yes)
  (property "Reference" "D15" (at 245.11 59.6899 90) (effects (font (size 1.27 1.27)) (justify left)))
  (property "Value" "BAT54S" (at 245.11 62.2299 90) (effects (font (size 1.27 1.27)) (justify left)))
  (property "Footprint" "Package_TO_SOT_SMD:SOT-23" (at 245.745 62.865 0) (effects (font (size 1.27 1.27)) (justify left) (hide yes)))
  (property "Datasheet" "https://www.diodes.com/assets/Datasheets/ds11005.pdf" (at 242.57 57.912 0) (effects (font (size 1.27 1.27)) (hide yes)))
  (property "Description" "Vr 30V, If 200mA, Dual schottky barrier diode, in series, SOT-323" (at 242.57 60.96 0) (effects (font (size 1.27 1.27)) (hide yes)))
  (property "LCSC Part" "C83935" (at 242.57 60.96 0) (effects (font (size 1.27 1.27)) (hide yes)))
  (pin "3")
  (pin "1")
  (pin "2")))
